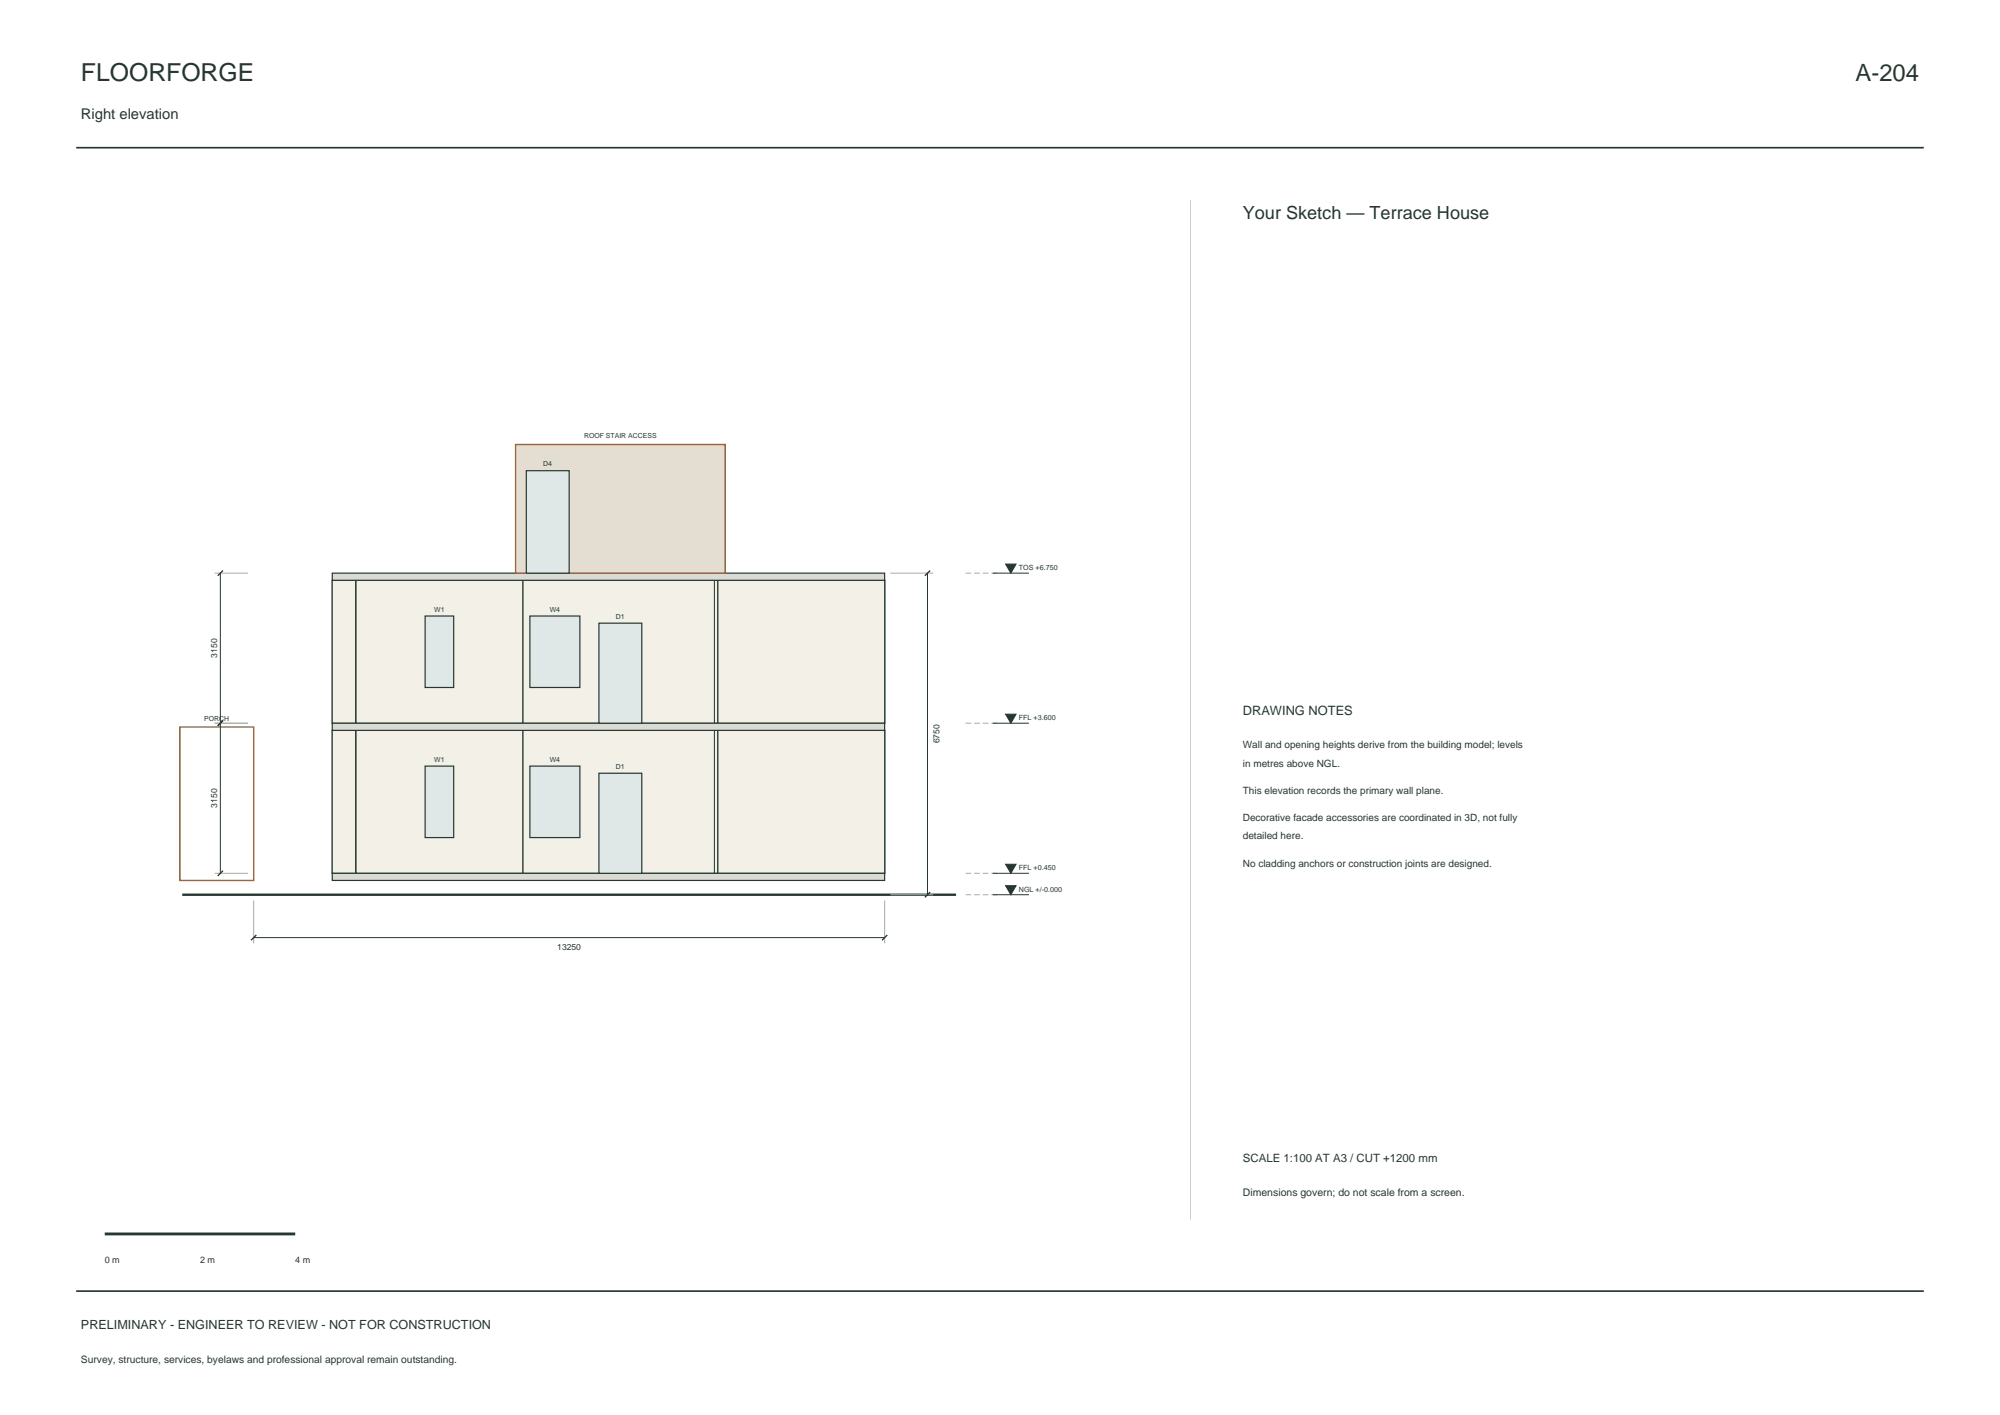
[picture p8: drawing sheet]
<svg xmlns="http://www.w3.org/2000/svg" width="420mm" height="297mm" viewBox="0 0 420 297" stroke-linecap="round" stroke-linejoin="round" font-family="sans-serif">
<path d="M16 31h388M16 271h388" fill="none" stroke="#25372f" stroke-width=".35"/>
<g fill="#f2f0e7" stroke="#25372f" stroke-width=".21">
<path d="M108.3 153.3h44v30h-44z" fill-rule="evenodd"/>
<path d="M108.3 153.3h1.5v30h-1.5z" fill-rule="evenodd"/>
<path d="M150.8 153.3h1.5v30h-1.5z" fill-rule="evenodd"/>
<path d="M69.8 153.3h40v30h-40z" fill-rule="evenodd"/>
<path d="M69.8 153.3h1.5v30h-1.5z" fill-rule="evenodd"/>
<path d="M108.3 153.3h1.5v30h-1.5z" fill-rule="evenodd"/>
<path d="M150.8 153.3h35v30h-35z" fill-rule="evenodd"/>
<path d="M150.8 153.3h1.5v30h-1.5z" fill-rule="evenodd"/>
<path d="M184.3 153.3h1.5v30h-1.5z" fill-rule="evenodd"/>
<path d="M108.3 153.3h44v30h-44z" fill-rule="evenodd"/>
<path d="M108.3 153.3h1.5v30h-1.5z" fill-rule="evenodd"/>
<path d="M150.8 153.3h1.5v30h-1.5z" fill-rule="evenodd"/>
<path d="M69.8 153.3h6.5v30h-6.5z" fill-rule="evenodd"/>
<path d="M74.8 153.3h35v30h-35z" fill-rule="evenodd"/>
<path d="M74.8 153.3h1.5v30h-1.5z" fill-rule="evenodd"/>
<path d="M108.3 153.3h1.5v30h-1.5z" fill-rule="evenodd"/>
<path d="M150.8 153.3h35v30h-35z" fill-rule="evenodd"/>
<path d="M150.8 153.3h1.5v30h-1.5z" fill-rule="evenodd"/>
<path d="M184.3 153.3h1.5v30h-1.5z" fill-rule="evenodd"/>
<path d="M74.8 153.3h35v30h-35z" fill-rule="evenodd"/>
<path d="M74.8 153.3h1.5v30h-1.5z" fill-rule="evenodd"/>
<path d="M108.3 153.3h2.2v30h-2.2z" fill-rule="evenodd"/>
<path d="M109 153.3h42.5v30h-42.5z" fill-rule="evenodd"/>
<path d="M150 153.3h2.3v30h-2.3z" fill-rule="evenodd"/>
<path d="M108.3 153.3h1.5v30h-1.5z" fill-rule="evenodd"/>
<path d="M108.3 153.3h1.5v30h-1.5z" fill-rule="evenodd"/>
<path d="M150.8 153.3h1.5v30h-1.5z" fill-rule="evenodd"/>
<path d="M150.8 153.3h1.5v30h-1.5z" fill-rule="evenodd"/>
<path d="M150.8 153.3h35v30h-35z" fill-rule="evenodd"/>
<path d="M74.8 153.3h35v30h-35z" fill-rule="evenodd"/>
<path d="M108.3 121.8h44v30h-44z" fill-rule="evenodd"/>
<path d="M108.3 121.8h1.5v30h-1.5z" fill-rule="evenodd"/>
<path d="M150.8 121.8h1.5v30h-1.5z" fill-rule="evenodd"/>
<path d="M69.8 121.8h40v30h-40z" fill-rule="evenodd"/>
<path d="M69.8 121.8h1.5v30h-1.5z" fill-rule="evenodd"/>
<path d="M108.3 121.8h1.5v30h-1.5z" fill-rule="evenodd"/>
<path d="M150.8 121.8h35v30h-35z" fill-rule="evenodd"/>
<path d="M150.8 121.8h1.5v30h-1.5z" fill-rule="evenodd"/>
<path d="M184.3 121.8h1.5v30h-1.5z" fill-rule="evenodd"/>
<path d="M108.3 121.8h44v30h-44z" fill-rule="evenodd"/>
<path d="M108.3 121.8h1.5v30h-1.5z" fill-rule="evenodd"/>
<path d="M150.8 121.8h1.5v30h-1.5z" fill-rule="evenodd"/>
<path d="M69.8 121.8h6.5v30h-6.5z" fill-rule="evenodd"/>
<path d="M74.8 121.8h35v30h-35z" fill-rule="evenodd"/>
<path d="M74.8 121.8h1.5v30h-1.5z" fill-rule="evenodd"/>
<path d="M108.3 121.8h1.5v30h-1.5z" fill-rule="evenodd"/>
<path d="M150.8 121.8h35v30h-35z" fill-rule="evenodd"/>
<path d="M150.8 121.8h1.5v30h-1.5z" fill-rule="evenodd"/>
<path d="M184.3 121.8h1.5v30h-1.5z" fill-rule="evenodd"/>
<path d="M74.8 121.8h35v30h-35z" fill-rule="evenodd"/>
<path d="M74.8 121.8h1.5v30h-1.5z" fill-rule="evenodd"/>
<path d="M108.3 121.8h2.2v30h-2.2z" fill-rule="evenodd"/>
<path d="M109 121.8h42.5v30h-42.5z" fill-rule="evenodd"/>
<path d="M150 121.8h2.3v30h-2.3z" fill-rule="evenodd"/>
<path d="M108.3 121.8h1.5v30h-1.5z" fill-rule="evenodd"/>
<path d="M108.3 121.8h1.5v30h-1.5z" fill-rule="evenodd"/>
<path d="M150.8 121.8h1.5v30h-1.5z" fill-rule="evenodd"/>
<path d="M150.8 121.8h1.5v30h-1.5z" fill-rule="evenodd"/>
<path d="M150.8 121.8h35v30h-35z" fill-rule="evenodd"/>
<path d="M74.8 121.8h35v30h-35z" fill-rule="evenodd"/>
<path d="M108.3 95.3h1.5v25h-1.5z" fill-rule="evenodd"/>
<path d="M109 95.3h42.5v25h-42.5z" fill-rule="evenodd"/>
<path d="M150.8 95.3h1.5v25h-1.5z" fill-rule="evenodd"/>
<path d="M109 95.3h42.5v25h-42.5z" fill-rule="evenodd"/>
</g>
<g fill="#dadbd4" stroke="#25372f" stroke-width=".25">
<path d="M69.8 183.3h116v1.5h-116z" fill-rule="evenodd"/>
<path d="M69.8 151.8h116v1.5h-116z" fill-rule="evenodd"/>
<path d="M69.8 120.3h116v1.5h-116z" fill-rule="evenodd"/>
</g>
<path d="M38.3 187.8h162.5" fill="none" stroke="#25372f" stroke-width=".5"/>
<path d="M108.3 93.3h44v27h-44z" fill-rule="evenodd" fill="#e3ddd2" stroke="#9e653f" stroke-width=".3"/>
<g fill="#dfe8e7" stroke="#25372f" stroke-width=".25">
<path d="M125.8 162.3h9v21h-9z" fill-rule="evenodd"/>
<path d="M111.3 160.8h10.5v15h-10.5z" fill-rule="evenodd"/>
<path d="M89.3 160.8h6v15h-6z" fill-rule="evenodd"/>
<path d="M111.3 129.3h10.5v15h-10.5z" fill-rule="evenodd"/>
<path d="M125.8 130.8h9v21h-9z" fill-rule="evenodd"/>
<path d="M89.3 129.3h6v15h-6z" fill-rule="evenodd"/>
<path d="M110.5 98.8h9v21.5h-9z" fill-rule="evenodd"/>
</g>
<path d="M37.8 152.6h15.5v32.2h-15.5z" fill="none" stroke="#9e653f" stroke-width=".3"/>
<path d="M45.1 120.3h7M187 120.3h9M45.1 151.8h7M45.1 183.3h7M53.3 189v9M185.8 189v9M187 187.8h9" fill="none" stroke="#a8afa4" stroke-width=".21"/>
<path d="M46.3 120.3v63M194.8 120.3v67.5M208.5 120.3h7.6M208.5 151.8h7.6M53.3 196.8h132.5M208.5 187.8h7.6M208.5 183.3h7.6" fill="none" stroke="#25372f" stroke-width=".21"/>
<path d="M46.8 119.8l-1.1 1.1M195.3 119.8l-1.1 1.1M46.8 151.3l-1.1 1.1M46.8 182.7l-1.1 1.1M53.8 196.2l-1.1 1.2M186.3 196.2l-1.1 1.2M195.3 187.2l-1.1 1.1" fill="none" stroke="#25372f" stroke-width=".28"/>
<path d="M202.8 120.3h7M202.8 151.8h7M202.8 187.8h7M202.8 183.3h7" fill="none" stroke="#a8afa4" stroke-width=".21" stroke-dasharray="1.2 .6" stroke-linecap="butt"/>
<g fill="#25372f" stroke="#25372f" stroke-width=".21">
<path d="M211.2 185.9h2.2l-1.1 1.9z"/>
<path d="M211.2 181.4h2.2l-1.1 1.9z"/>
<path d="M211.2 149.9h2.2l-1.1 1.9z"/>
<path d="M211.2 118.4h2.2l-1.1 1.9z"/>
</g>
<path d="M250 42v214" fill="none" stroke="#c9d0c7" stroke-width=".21"/>
<path d="M22 259h40" fill="none" stroke="#25372f" stroke-width=".6"/>
<text font-size="5.2" fill="#25372f" x="17" y="17">FLOORFORGE</text>
<text font-size="5" fill="#25372f" x="389.7" y="17">A-204</text>
<text font-size="3.8" fill="#25372f" x="261" y="46">Your Sketch — Terrace House</text>
<text font-size="3.1" fill="#25372f" x="17" y="25">Right elevation</text>
<text font-size="2.7" fill="#25372f" x="261" y="150">DRAWING NOTES</text>
<text font-size="2.6" fill="#25372f" x="17" y="279">PRELIMINARY - ENGINEER TO REVIEW - NOT FOR CONSTRUCTION</text>
<text font-size="2.4" fill="#25372f" x="261" y="244">SCALE 1:100 AT A3 / CUT +1200 mm</text>
<text font-size="2.2" fill="#25372f" x="261" y="251">Dimensions govern; do not scale from a screen.</text>
<g font-size="2.1" fill="#25372f">
<text x="261" y="157">Wall and opening heights derive from the building model; levels</text>
<text x="261" y="160.9">in metres above NGL.</text>
<text x="261" y="166.6">This elevation records the primary wall plane.</text>
<text x="261" y="172.3">Decorative facade accessories are coordinated in 3D, not fully</text>
<text x="261" y="176.2">detailed here.</text>
<text x="261" y="181.9">No cladding anchors or construction joints are designed.</text>
<text x="17" y="286">Survey, structure, services, byelaws and professional approval remain outstanding.</text>
</g>
<g font-size="1.9" fill="#25372f">
<text x="22" y="265">0 m</text>
<text x="42" y="265">2 m</text>
<text x="62" y="265">4 m</text>
</g>
<g font-size="1.8" fill="#25372f">
<text x="45.6" y="138.1" transform="rotate(-90 45.6 138.1)">3150</text>
<text x="197.3" y="156.1" transform="rotate(-90 197.3 156.1)">6750</text>
<text x="45.6" y="169.6" transform="rotate(-90 45.6 169.6)">3150</text>
<text x="117" y="199.3">13250</text>
</g>
<g font-size="1.5" fill="#25372f">
<text x="214" y="119.7">TOS +6.750</text>
<text x="214" y="151.2">FFL +3.600</text>
<text x="214" y="182.7">FFL +0.450</text>
<text x="214" y="187.2">NGL +/-0.000</text>
</g>
<g font-size="1.4" fill="#25372f">
<text x="122.7" y="92">ROOF STAIR ACCESS</text>
<text x="114.1" y="97.9">D4</text>
<text x="91.2" y="128.4">W1</text>
<text x="115.4" y="128.4">W4</text>
<text x="129.3" y="129.9">D1</text>
<text x="42.9" y="151.3">PORCH</text>
<text x="91.2" y="159.9">W1</text>
<text x="115.4" y="159.9">W4</text>
<text x="129.3" y="161.4">D1</text>
</g>
</svg>
